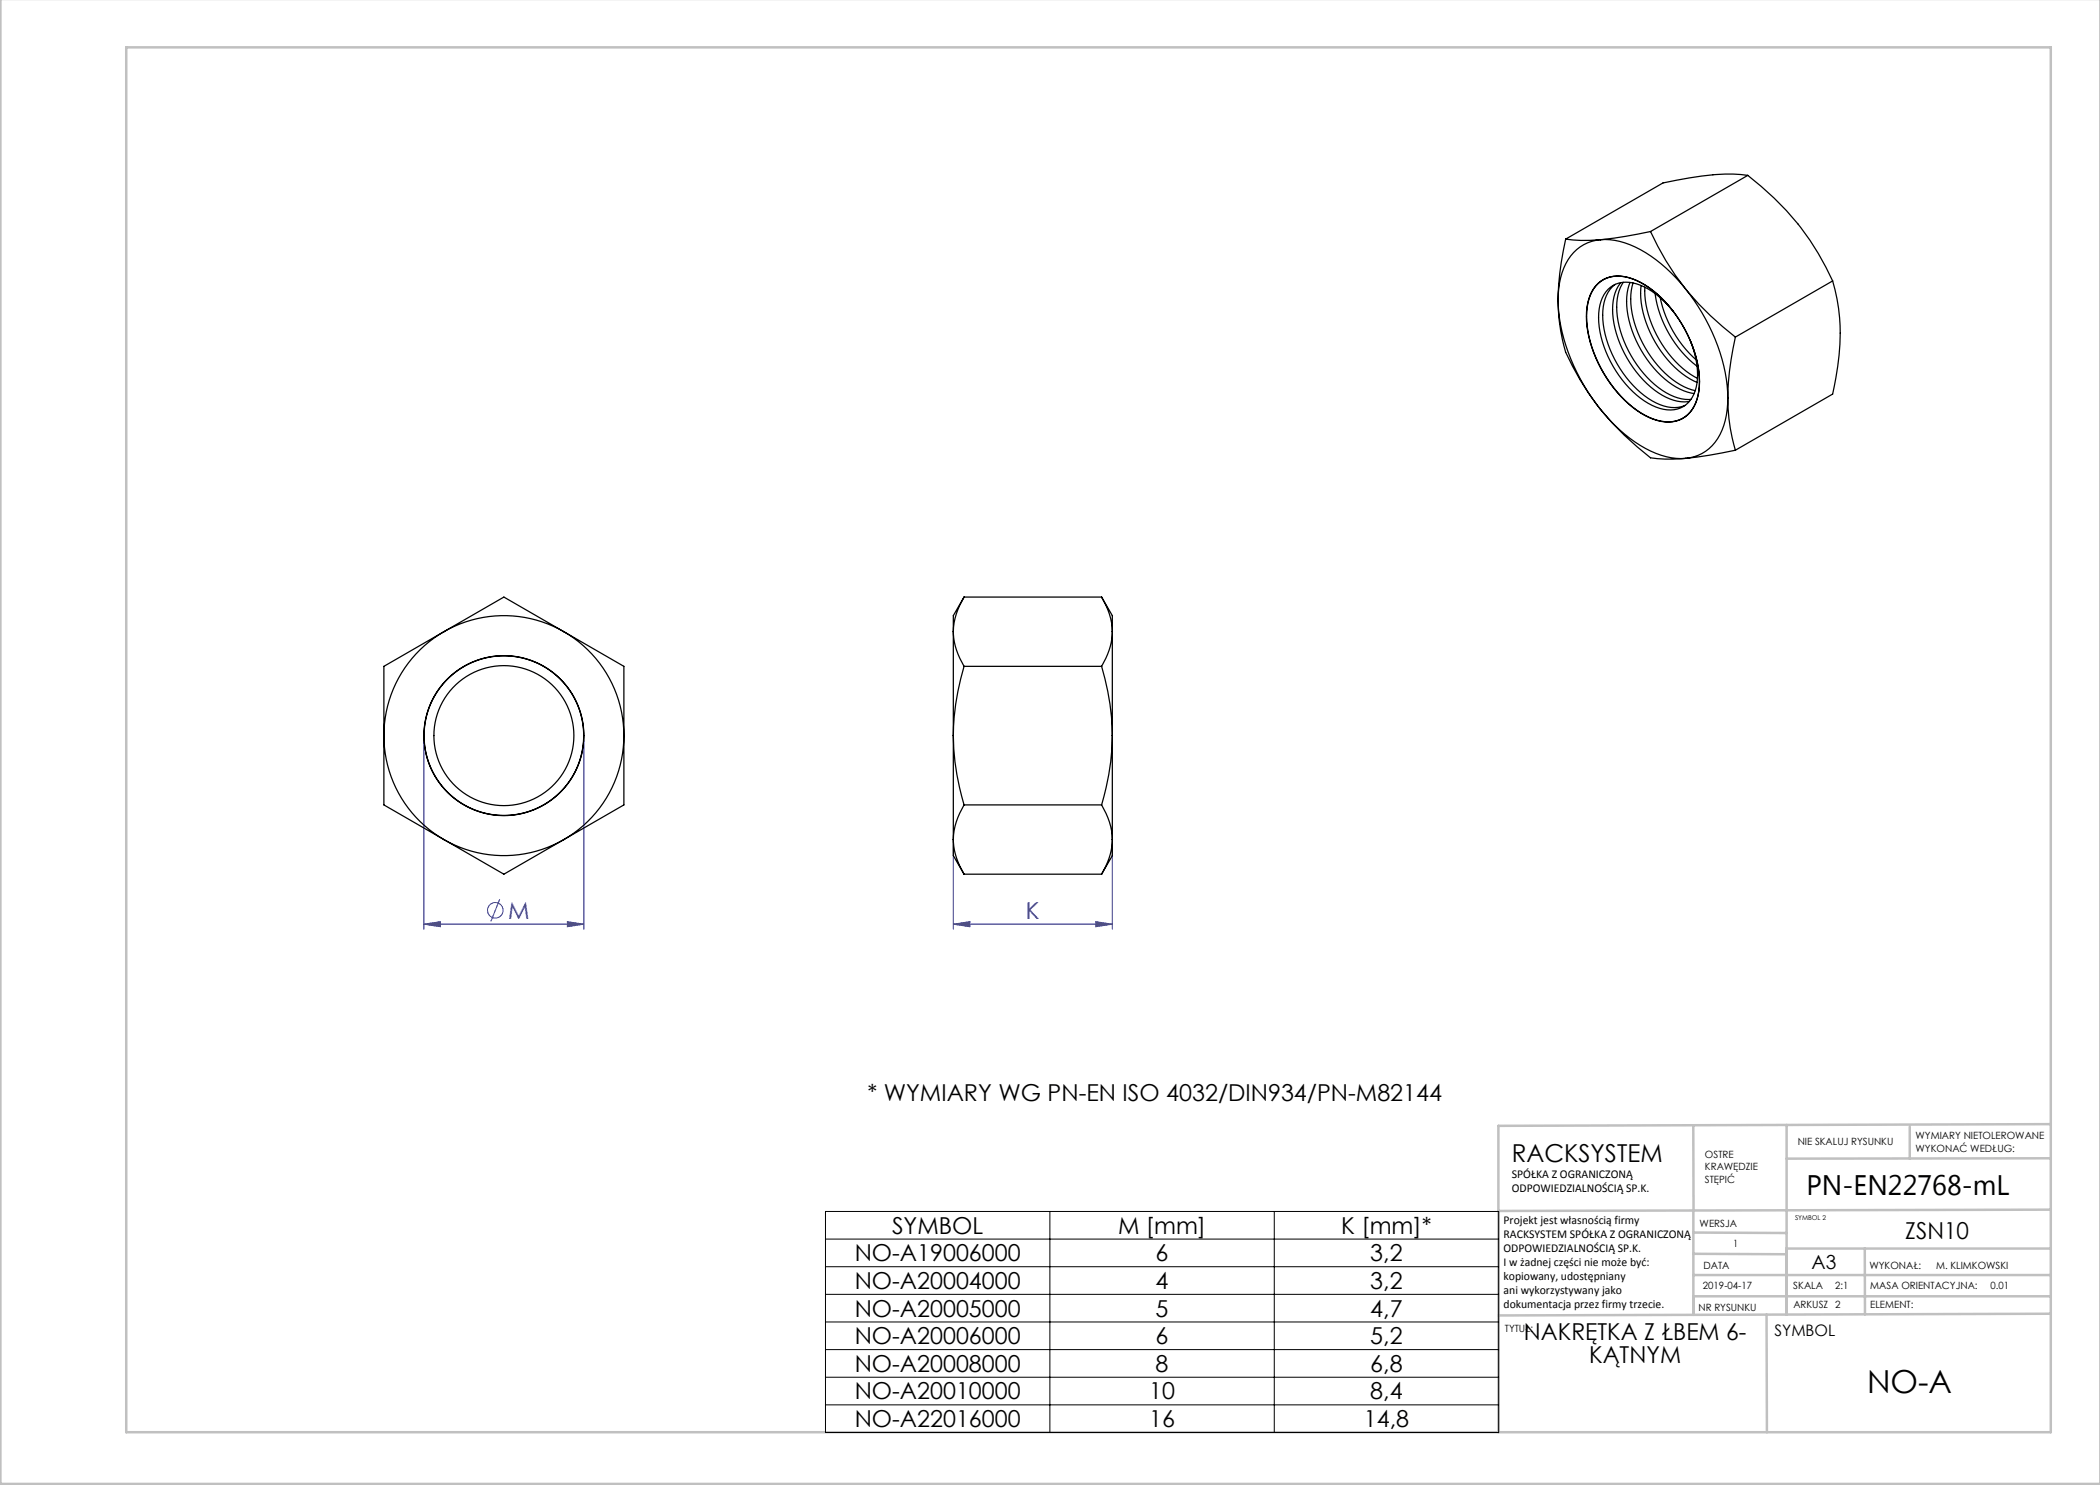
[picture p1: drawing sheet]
<svg xmlns="http://www.w3.org/2000/svg" width="420mm" height="297mm" viewBox="0 0 420 297" stroke-linecap="round" stroke-linejoin="round" font-family="sans-serif">
<g fill="none" stroke="#00f" stroke-width=".2">
<path d="M84.8 148.1v37.7M116.8 148.1v37.7M99.9 179.8l-1.7 4.5M190.7 168.9v16.9M222.5 168.9v16.9M84.8 184.8l3.3-.5v1zM84.8 184.8h32M113.5 184.3l3.3 .5-3.3 .5zM190.7 184.8l3.3-.5v1zM190.7 184.8h31.8M219.2 184.3l3.3 .5-3.3 .5z"/>
<circle cx="99.1" cy="182.1" r="1.56"/>
</g>
<g fill="none" stroke="#c0c0c0" stroke-width=".5">
<path d="M.1 -.1v296.9h419.9M25.2 9.5h385v276.9h-385zM338.7 225.2v16.9M357.3 225v37.9M382 225.4v6.3M410.1 224.8l-110.4 .4v61.2M410.1 231.7h-52.8M338.7 259.3h71.5M338.7 255h71.5M338.7 250.8l18.6 .1M338.7 246.5l18.6 .1M338.7 242.1v20.9"/>
<path d="M373 249.7v13.2M410.1 241.9l-110.4 .3M410.2 249.7h-52.9v13.2M353.3 262.9l.1 23.5M410.2 262.7l-110.5 .4"/>
</g>
<path d="M165.1 242.3h134.6v44.2h-134.6zM165.1 247.8h134.6M165.1 253.3h134.6M165.1 258.9h134.6M210 242.3v44.2M254.9 242.3v44.2M165.1 264.4h134.6M165.1 269.9h134.6M165.1 275.4h134.6M165.1 281h134.6" fill="none" stroke="#000" stroke-width=".2"/>
<path d="M84.8 184.8l3.3-.5v1zM113.5 184.3l3.3 .5-3.3 .5zM190.7 184.8l3.3-.5v1zM219.2 184.3l3.3 .5-3.3 .5z" fill="#00f"/>
<g fill="none" stroke="#000" stroke-width=".25">
<path d="M349.6 35.1a53.9 53.9 0 0 1 16.9 21.1M349.6 35.1a42.6 42.6 0 0 0-14.3 1l-2.7 .5-19.5 11.2M349.6 35.1l-19.5 11.2M313.1 47.8a28.3 28.3 0 0 0 7 .1M313.1 47.8a56.5 56.5 0 0 0-1.5 12.2M319.6 56.7a6.5 6.5 0 0 1 6.9-.9 21.9 21.9 0 0 1 11 11.2 18.9 18.9 0 0 1 1.9 12.8 6 6 0 0 1-8 4.3 20.1 20.1 0 0 1-10.7-9.4 20.8 20.8 0 0 1-3.2-14.1l.3-.8a7.1 7.1 0 0 1 1.8-3.1zM319.7 56.7a6.5 6.5 0 0 1 6.9-.9 21.9 21.9 0 0 1 10.9 11.2 18.9 18.9 0 0 1 1.9 12.8 6 6 0 0 1-7.9 4.3 20.1 20.1 0 0 1-10.7-9.4 20.8 20.8 0 0 1-3.2-14.1l.2-.8a7 7 0 0 1 1.9-3.1zM320.1 47.9a17.5 17.5 0 0 1 12.1 4.9l2 1.8 2.9 3.1M320.1 47.9a8.8 8.8 0 0 0-7.7 6.6l-.5 2.1-.3 3.4M323 56.9a7.2 7.2 0 0 0-2.5 6.1 21.6 21.6 0 0 0 10.7 17.6 6.9 6.9 0 0 0 5.8 .5M324.2 56.5a9.2 9.2 0 0 0-1.6 7.2 22.2 22.2 0 0 0 9.8 15.3 8.1 8.1 0 0 0 5.5 1.3M324.7 56.5a10.7 10.7 0 0 0-.9 8.7 21.8 21.8 0 0 0 10.2 13.8l2.3 .8 1.9 .1"/>
<path d="M326 56.5a14.5 14.5 0 0 0 .8 10.6 20.9 20.9 0 0 0 9.2 10.7l1.5 .6 1.3 .3M326.6 56.6a16.3 16.3 0 0 0 1.9 12 18.5 18.5 0 0 0 9.9 9.4l.6 .1M328.2 57.1a20.8 20.8 0 0 0 6 15.6l2.3 2.1 1.5 1 1.4 .7M329 57.4a21.5 21.5 0 0 0 10.5 18.3M330.1 46.3a54.5 54.5 0 0 0 7 11.4M330.1 46.3l-5 1-5 .6M331 58.7a22.6 22.6 0 0 0 8.4 14.6M332 59.5a23.1 23.1 0 0 0 7.2 12.5M337.1 57.7a58.8 58.8 0 0 0 10 9.7M337.1 57.7a37.3 37.3 0 0 1 8.5 21.9M366.5 56.2a40.9 40.9 0 0 1 .4 21l-.4 1.6-19.4 11.2M366.5 56.2l-19.4 11.2"/>
<path d="M311.6 60a36.9 36.9 0 0 0 8.5 21.9M311.6 60a36.5 36.5 0 0 0 1.5 10.5 54.8 54.8 0 0 0 7 11.4M334.7 62.4a14.3 14.3 0 0 0-8.9-5.9 5.2 5.2 0 0 0-5.8 4.5 18.5 18.5 0 0 0 3.2 13.2 17.3 17.3 0 0 0 8.7 7.5 5.4 5.4 0 0 0 7.3-4.3 15.9 15.9 0 0 0-1.1-9.2M345.6 79.6a13.2 13.2 0 0 1-3.8 10.1 8.3 8.3 0 0 1-4.7 2M345.6 79.6a36.5 36.5 0 0 0 1.5 10.4M347.1 67.4a56.5 56.5 0 0 0-1.5 12.2M320.1 81.9a26.6 26.6 0 0 0 13.1 9.4 11.7 11.7 0 0 0 3.9 .4M320.1 81.9a61.3 61.3 0 0 0 10 9.7 28.1 28.1 0 0 0 7 .1M347.1 90l-5.3 1.1-4.7 .6M192.8 119.4a13.9 13.9 0 0 0-2.1 6.9M192.8 119.4l-2.1 3.7v3.2M192.8 119.4h27.5"/>
<path d="M220.3 119.4a13.9 13.9 0 0 1 2.2 6.9M220.3 119.4l2.2 3.7v3.2M88.8 126.3l12-6.9 12 6.9M88.8 126.3a24 24 0 0 1 24 0M88.8 126.3l-12 7v13.8M88.8 126.3a24 24 0 0 0-12 20.8M112.8 126.3l12 7v13.8M112.8 126.3a24 24 0 0 1 12 20.8M190.7 126.3a13.5 13.5 0 0 0 2.1 7M190.7 126.3v20.8M192.8 133.3a49 49 0 0 0-2.1 13.8M192.8 133.3h27.5"/>
<path d="M220.3 133.3a49 49 0 0 1 2.2 13.8M222.5 126.3a13.5 13.5 0 0 1-2.2 7M222.5 126.3v20.8M76.8 147.1v13.9l12 6.9M76.8 147.1a24 24 0 0 0 12 20.8M124.8 147.1v13.9l-12 6.9M124.8 147.1a24 24 0 0 1-12 20.8M190.7 147.1a50 50 0 0 0 2.1 13.9M190.7 147.1v20.8M222.5 147.1a50 50 0 0 1-2.2 13.9M222.5 147.1v20.8M88.8 167.9l12 6.9 12-6.9"/>
<path d="M88.8 167.9a24 24 0 0 0 24 0M190.7 167.9a13.5 13.5 0 0 0 2.1 6.9M190.7 167.9v3.2l2.1 3.7M192.8 161a13.9 13.9 0 0 0-2.1 6.9M192.8 174.8h27.5M192.8 161h27.5M220.3 161a13.9 13.9 0 0 1 2.2 6.9M222.5 167.9a13.5 13.5 0 0 1-2.2 6.9M222.5 167.9v3.2l-2.2 3.7"/>
<circle cx="100.8" cy="147.1" r="14"/>
<circle cx="100.8" cy="147.1" r="16"/>
</g>
<text font-size="6.3" x="373.4" y="278.5">NO-A</text>
<text font-size="5.6" x="361.3" y="239.1">PN-EN22768-mL</text>
<text font-size="4.9" x="302.4" y="232.4">RACKSYSTEM</text>
<g font-size="4.7" fill="#00f">
<text x="101.6" y="183.8">M</text>
<text x="205.2" y="183.8">K</text>
</g>
<g font-size="4.7">
<text x="173.5" y="220.2">* WYMIARY WG PN-EN ISO 4032/DIN934/PN-M82144</text>
<text x="178.4" y="246.7">SYMBOL</text>
<text x="223.6" y="246.7">M [mm]</text>
<text x="268.3" y="246.7">K [mm]*</text>
<text x="381.1" y="247.8">ZSN10</text>
<text x="170.9" y="252.3">NO-A19006000</text>
<text x="170.9" y="257.8">NO-A20004000</text>
<text x="231.1" y="252.3">6</text>
<text x="231.1" y="257.8">4</text>
<text x="274.1" y="252.3">3,2</text>
<text x="274.1" y="257.8">3,2</text>
<text x="170.9" y="263.3">NO-A20005000</text>
<text x="231.1" y="263.3">5</text>
<text x="274.1" y="263.3">4,7</text>
<text x="170.9" y="268.8">NO-A20006000</text>
<text x="231.1" y="268.8">6</text>
<text x="274.1" y="268.8">5,2</text>
<text x="304.8" y="268.1">NAKRĘTKA Z ŁBEM 6-</text>
<text x="170.9" y="274.4">NO-A20008000</text>
<text x="231.1" y="274.4">8</text>
<text x="274.1" y="274.4">6,8</text>
<text x="317.8" y="272.6">KĄTNYM</text>
<text x="170.9" y="279.9">NO-A20010000</text>
<text x="229.8" y="279.9">10</text>
<text x="274.1" y="279.9">8,4</text>
<text x="170.9" y="285.4">NO-A22016000</text>
<text x="229.8" y="285.4">16</text>
<text x="272.8" y="285.4">14,8</text>
</g>
<text font-size="3.9" x="362.3" y="253.8">A3</text>
<text font-size="3.2" x="354.9" y="267.2">SYMBOL</text>
<g font-size="2.4">
<text x="302.4" y="235.6">SPÓŁKA Z OGRANICZONĄ</text>
<text x="302.4" y="238.4">ODPOWIEDZIALNOŚCIĄ SP.K.</text>
<text x="300.7" y="244.7">Projekt jest własnością firmy</text>
<text x="300.7" y="247.5">RACKSYSTEM SPÓŁKA Z OGRANICZONĄ</text>
<text x="300.7" y="250.3">ODPOWIEDZIALNOŚCIĄ SP.K.</text>
<text x="300.7" y="253.1">I w żadnej części nie może być:</text>
<text x="300.7" y="256">kopiowany, udostępniany</text>
<text x="300.7" y="258.8">ani wykorzystywany jako</text>
<text x="300.7" y="261.6">dokumentacja przez firmy trzecie.</text>
</g>
<g font-size="2">
<text x="383.1" y="227.9">WYMIARY NIETOLEROWANE</text>
<text x="341" y="231.6">OSTRE</text>
<text x="359.5" y="228.9">NIE SKALUJ RYSUNKU</text>
<text x="383.1" y="230.4">WYKONAĆ WEDŁUG:</text>
<text x="341" y="234.1">KRAWĘDZIE</text>
<text x="341" y="236.6">STĘPIĆ</text>
<text x="339.9" y="245.4">WERSJA</text>
<text x="346.6" y="249.5">1</text>
<text x="340.6" y="257.7">2019-04-17</text>
<text x="340.7" y="253.8">DATA</text>
<text x="358.7" y="257.7">SKALA</text>
<text x="367" y="257.7">2:1</text>
<text x="373.9" y="253.8">WYKONAŁ:</text>
<text x="374.1" y="257.7">MASA ORIENTACYJNA:</text>
<text x="387.2" y="253.8">M. KLIMKOWSKI</text>
<text x="398.1" y="257.7">0.01</text>
<text x="339.7" y="262.3">NR RYSUNKU</text>
<text x="358.7" y="261.7">ARKUSZ 2</text>
<text x="374.1" y="261.7">ELEMENT:</text>
<text x="301" y="266.4">TYTUŁ:</text>
</g>
<text font-size="1.3" x="359" y="244">SYMBOL 2</text>
</svg>
